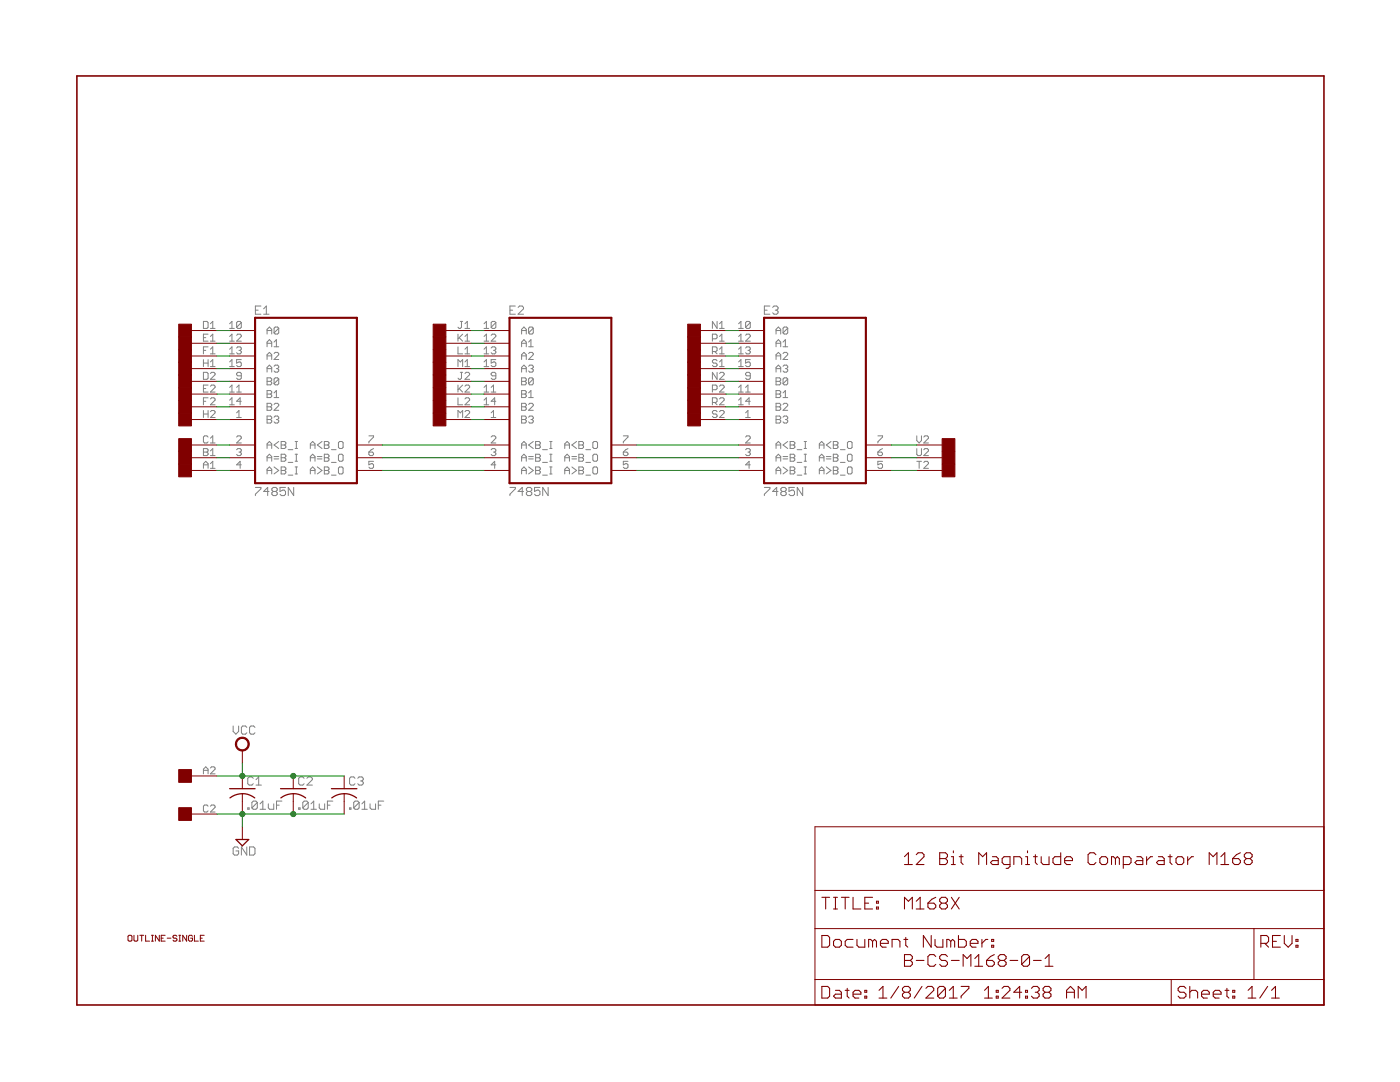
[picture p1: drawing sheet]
<?xml version="1.0" encoding="utf-8"?>
<!DOCTYPE eagle SYSTEM "eagle.dtd">
<eagle version="6.6.0">
<drawing>
<settings>
<setting alwaysvectorfont="yes"/>
<setting verticaltext="up"/>
</settings>
<grid distance="0.1" unitdist="inch" unit="inch" style="lines" multiple="1" display="no" altdistance="0.01" altunitdist="inch" altunit="inch"/>
<schematic xreflabel="%F%N/%S.%C%R" xrefpart="/%S.%C%R">
<libraries>
<library name="frames">
<symbols>
<symbol name="LETTER_L">
<frame x1="0" y1="0" x2="248.92" y2="185.42" columns="12" rows="17" layer="94" border-left="no" border-top="no" border-right="no" border-bottom="no"/>
</symbol>
<symbol name="DOCFIELD">
<wire x1="0" y1="0" x2="71.12" y2="0" width="0.1016" layer="94"/>
<wire x1="101.6" y1="15.24" x2="87.63" y2="15.24" width="0.1016" layer="94"/>
<wire x1="0" y1="0" x2="0" y2="5.08" width="0.1016" layer="94"/>
<wire x1="0" y1="5.08" x2="71.12" y2="5.08" width="0.1016" layer="94"/>
<wire x1="0" y1="5.08" x2="0" y2="15.24" width="0.1016" layer="94"/>
<wire x1="101.6" y1="15.24" x2="101.6" y2="5.08" width="0.1016" layer="94"/>
<wire x1="71.12" y1="5.08" x2="71.12" y2="0" width="0.1016" layer="94"/>
<wire x1="71.12" y1="5.08" x2="87.63" y2="5.08" width="0.1016" layer="94"/>
<wire x1="71.12" y1="0" x2="101.6" y2="0" width="0.1016" layer="94"/>
<wire x1="87.63" y1="15.24" x2="87.63" y2="5.08" width="0.1016" layer="94"/>
<wire x1="87.63" y1="15.24" x2="0" y2="15.24" width="0.1016" layer="94"/>
<wire x1="87.63" y1="5.08" x2="101.6" y2="5.08" width="0.1016" layer="94"/>
<wire x1="101.6" y1="5.08" x2="101.6" y2="0" width="0.1016" layer="94"/>
<wire x1="0" y1="15.24" x2="0" y2="22.86" width="0.1016" layer="94"/>
<wire x1="101.6" y1="35.56" x2="0" y2="35.56" width="0.1016" layer="94"/>
<wire x1="101.6" y1="35.56" x2="101.6" y2="22.86" width="0.1016" layer="94"/>
<wire x1="0" y1="22.86" x2="101.6" y2="22.86" width="0.1016" layer="94"/>
<wire x1="0" y1="22.86" x2="0" y2="35.56" width="0.1016" layer="94"/>
<wire x1="101.6" y1="22.86" x2="101.6" y2="15.24" width="0.1016" layer="94"/>
<text x="1.27" y="1.27" size="2.54" layer="94">Date:</text>
<text x="12.7" y="1.27" size="2.54" layer="94">&gt;LAST_DATE_TIME</text>
<text x="72.39" y="1.27" size="2.54" layer="94">Sheet:</text>
<text x="86.36" y="1.27" size="2.54" layer="94">&gt;SHEET</text>
<text x="88.9" y="11.43" size="2.54" layer="94">REV:</text>
<text x="1.27" y="19.05" size="2.54" layer="94">TITLE:</text>
<text x="1.27" y="11.43" size="2.54" layer="94">Document Number:</text>
<text x="17.78" y="19.05" size="2.54" layer="94">&gt;DRAWING_NAME</text>
</symbol>
</symbols>
<devicesets>
<deviceset name="LETTER_L" prefix="FRAME" uservalue="yes">
<gates>
<gate name="G$1" symbol="LETTER_L" x="0" y="0"/>
<gate name="G$2" symbol="DOCFIELD" x="147.32" y="0" addlevel="must"/>
</gates>
<devices>
<device name="">
<technologies>
<technology name=""/>
</technologies>
</device>
</devices>
</deviceset>
</devicesets>
</library>
<library name="dec-con">
<symbols>
<symbol name="EDGE-RIGHT">
<rectangle x1="-5.08" y1="-1.27" x2="-2.54" y2="1.27" layer="94"/>
<pin name="1" x="2.54" y="0" visible="pad" length="middle" rot="R180"/>
</symbol>
<symbol name="EDGE-LEFT">
<rectangle x1="2.54" y1="-1.27" x2="5.08" y2="1.27" layer="94"/>
<pin name="1" x="-2.54" y="0" visible="pad" length="middle"/>
</symbol>
<symbol name="DEVICE">
<text x="0" y="0" size="1.27" layer="94">&gt;Value</text>
</symbol>
</symbols>
<devicesets>
<deviceset name="SINGLE" uservalue="yes">
<gates>
<gate name="L2" symbol="EDGE-RIGHT" x="7.62" y="2.54" addlevel="always" swaplevel="1"/>
<gate name="M2" symbol="EDGE-RIGHT" x="7.62" y="7.62" addlevel="always" swaplevel="1"/>
<gate name="N2" symbol="EDGE-RIGHT" x="7.62" y="12.7" addlevel="always" swaplevel="1"/>
<gate name="P2" symbol="EDGE-RIGHT" x="7.62" y="17.78" addlevel="always" swaplevel="1"/>
<gate name="R2" symbol="EDGE-RIGHT" x="7.62" y="22.86" addlevel="always" swaplevel="1"/>
<gate name="S2" symbol="EDGE-RIGHT" x="7.62" y="27.94" addlevel="always" swaplevel="1"/>
<gate name="T2" symbol="EDGE-RIGHT" x="7.62" y="33.02" addlevel="always" swaplevel="1"/>
<gate name="K2" symbol="EDGE-RIGHT" x="7.62" y="-2.54" addlevel="always" swaplevel="1"/>
<gate name="J2" symbol="EDGE-RIGHT" x="7.62" y="-7.62" addlevel="always" swaplevel="1"/>
<gate name="H2" symbol="EDGE-RIGHT" x="7.62" y="-12.7" addlevel="always" swaplevel="1"/>
<gate name="F2" symbol="EDGE-RIGHT" x="7.62" y="-17.78" addlevel="always" swaplevel="1"/>
<gate name="E2" symbol="EDGE-RIGHT" x="7.62" y="-22.86" addlevel="always" swaplevel="1"/>
<gate name="D2" symbol="EDGE-RIGHT" x="7.62" y="-27.94" addlevel="always" swaplevel="1"/>
<gate name="C2" symbol="EDGE-RIGHT" x="7.62" y="-33.02" addlevel="always" swaplevel="1"/>
<gate name="U2" symbol="EDGE-RIGHT" x="7.62" y="38.1" addlevel="always" swaplevel="1"/>
<gate name="V2" symbol="EDGE-RIGHT" x="7.62" y="43.18" addlevel="always" swaplevel="1"/>
<gate name="B2" symbol="EDGE-RIGHT" x="7.62" y="-38.1" addlevel="always" swaplevel="1"/>
<gate name="A2" symbol="EDGE-RIGHT" x="7.62" y="-43.18" addlevel="always" swaplevel="1"/>
<gate name="K1" symbol="EDGE-LEFT" x="-7.62" y="-2.54" addlevel="always" swaplevel="1"/>
<gate name="L1" symbol="EDGE-LEFT" x="-7.62" y="2.54" addlevel="always" swaplevel="1"/>
<gate name="M1" symbol="EDGE-LEFT" x="-7.62" y="7.62" addlevel="always" swaplevel="1"/>
<gate name="N1" symbol="EDGE-LEFT" x="-7.62" y="12.7" addlevel="always" swaplevel="1"/>
<gate name="P1" symbol="EDGE-LEFT" x="-7.62" y="17.78" addlevel="always" swaplevel="1"/>
<gate name="R1" symbol="EDGE-LEFT" x="-7.62" y="22.86" addlevel="always" swaplevel="1"/>
<gate name="S1" symbol="EDGE-LEFT" x="-7.62" y="27.94" addlevel="always" swaplevel="1"/>
<gate name="T1" symbol="EDGE-LEFT" x="-7.62" y="33.02" addlevel="always" swaplevel="1"/>
<gate name="U1" symbol="EDGE-LEFT" x="-7.62" y="38.1" addlevel="always" swaplevel="1"/>
<gate name="V1" symbol="EDGE-LEFT" x="-7.62" y="43.18" addlevel="always" swaplevel="1"/>
<gate name="J1" symbol="EDGE-LEFT" x="-7.62" y="-7.62" addlevel="always" swaplevel="1"/>
<gate name="H1" symbol="EDGE-LEFT" x="-7.62" y="-12.7" addlevel="always" swaplevel="1"/>
<gate name="F1" symbol="EDGE-LEFT" x="-7.62" y="-17.78" addlevel="always" swaplevel="1"/>
<gate name="E1" symbol="EDGE-LEFT" x="-7.62" y="-22.86" addlevel="always" swaplevel="1"/>
<gate name="D1" symbol="EDGE-LEFT" x="-7.62" y="-27.94" addlevel="always" swaplevel="1"/>
<gate name="C1" symbol="EDGE-LEFT" x="-7.62" y="-33.02" addlevel="always" swaplevel="1"/>
<gate name="B1" symbol="EDGE-LEFT" x="-7.62" y="-38.1" addlevel="always" swaplevel="1"/>
<gate name="A1" symbol="EDGE-LEFT" x="-7.62" y="-43.18" addlevel="always" swaplevel="1"/>
</gates>
<devices>
<device name="" package="EDGE-CON2">
<connects>
<connect gate="A1" pin="1" pad="A1"/>
<connect gate="A2" pin="1" pad="A2"/>
<connect gate="B1" pin="1" pad="B1"/>
<connect gate="B2" pin="1" pad="B2"/>
<connect gate="C1" pin="1" pad="C1"/>
<connect gate="C2" pin="1" pad="C2"/>
<connect gate="D1" pin="1" pad="D1"/>
<connect gate="D2" pin="1" pad="D2"/>
<connect gate="E1" pin="1" pad="E1"/>
<connect gate="E2" pin="1" pad="E2"/>
<connect gate="F1" pin="1" pad="F1"/>
<connect gate="F2" pin="1" pad="F2"/>
<connect gate="H1" pin="1" pad="H1"/>
<connect gate="H2" pin="1" pad="H2"/>
<connect gate="J1" pin="1" pad="J1"/>
<connect gate="J2" pin="1" pad="J2"/>
<connect gate="K1" pin="1" pad="K1"/>
<connect gate="K2" pin="1" pad="K2"/>
<connect gate="L1" pin="1" pad="L1"/>
<connect gate="L2" pin="1" pad="L2"/>
<connect gate="M1" pin="1" pad="M1"/>
<connect gate="M2" pin="1" pad="M2"/>
<connect gate="N1" pin="1" pad="N1"/>
<connect gate="N2" pin="1" pad="N2"/>
<connect gate="P1" pin="1" pad="P1"/>
<connect gate="P2" pin="1" pad="P2"/>
<connect gate="R1" pin="1" pad="R1"/>
<connect gate="R2" pin="1" pad="R2"/>
<connect gate="S1" pin="1" pad="S1"/>
<connect gate="S2" pin="1" pad="S2"/>
<connect gate="T1" pin="1" pad="T1"/>
<connect gate="T2" pin="1" pad="T2"/>
<connect gate="U1" pin="1" pad="U1"/>
<connect gate="U2" pin="1" pad="U2"/>
<connect gate="V1" pin="1" pad="V1"/>
<connect gate="V2" pin="1" pad="V2"/>
</connects>
<technologies>
<technology name=""/>
</technologies>
</device>
</devices>
</deviceset>
<deviceset name="OUTLINE-*">
<gates>
<gate name="G$1" symbol="DEVICE" x="0" y="0" addlevel="always"/>
</gates>
<devices>
<device name="SINGLE" package="SINGLE">
<technologies>
<technology name=""/>
</technologies>
</device>
<device name="SINGLE-R" package="SINGLE-R">
<technologies>
<technology name=""/>
</technologies>
</device>
<device name="PROTO" package="DECPROTO111">
<technologies>
<technology name=""/>
</technologies>
</device>
<device name="OMNIBUS" package="OMNIBUS">
<technologies>
<technology name=""/>
</technologies>
</device>
<device name="DOUBLE" package="DOUBLE">
<technologies>
<technology name=""/>
</technologies>
</device>
<device name="DOUBLE-R" package="DOUBLE-R">
<technologies>
<technology name=""/>
</technologies>
</device>
<device name="SINGLE-LONG" package="SINGLE-LONG">
<technologies>
<technology name=""/>
</technologies>
</device>
<device name="DOUBLE-LONG" package="DOUBLE-LONG">
<technologies>
<technology name=""/>
</technologies>
</device>
</devices>
</deviceset>
</devicesets>
</library>
<library name="74xx-us">
<symbols>
<symbol name="7485">
<wire x1="-10.16" y1="-17.78" x2="10.16" y2="-17.78" width="0.4064" layer="94"/>
<wire x1="10.16" y1="-17.78" x2="10.16" y2="15.24" width="0.4064" layer="94"/>
<wire x1="10.16" y1="15.24" x2="-10.16" y2="15.24" width="0.4064" layer="94"/>
<wire x1="-10.16" y1="15.24" x2="-10.16" y2="-17.78" width="0.4064" layer="94"/>
<text x="-10.16" y="15.875" size="1.778" layer="95">&gt;NAME</text>
<text x="-10.16" y="-20.32" size="1.778" layer="96">&gt;VALUE</text>
<pin name="B3" x="-15.24" y="-5.08" length="middle" direction="in"/>
<pin name="A&lt;B_I" x="-15.24" y="-10.16" length="middle" direction="in"/>
<pin name="A=B_I" x="-15.24" y="-12.7" length="middle" direction="in"/>
<pin name="A&gt;B_I" x="-15.24" y="-15.24" length="middle" direction="in"/>
<pin name="A&gt;B_O" x="15.24" y="-15.24" length="middle" direction="out" rot="R180"/>
<pin name="A=B_O" x="15.24" y="-12.7" length="middle" direction="out" rot="R180"/>
<pin name="A&lt;B_O" x="15.24" y="-10.16" length="middle" direction="out" rot="R180"/>
<pin name="B0" x="-15.24" y="2.54" length="middle" direction="in"/>
<pin name="A0" x="-15.24" y="12.7" length="middle" direction="in"/>
<pin name="B1" x="-15.24" y="0" length="middle" direction="in"/>
<pin name="A1" x="-15.24" y="10.16" length="middle" direction="in"/>
<pin name="A2" x="-15.24" y="7.62" length="middle" direction="in"/>
<pin name="B2" x="-15.24" y="-2.54" length="middle" direction="in"/>
<pin name="A3" x="-15.24" y="5.08" length="middle" direction="in"/>
</symbol>
<symbol name="PWRN">
<text x="-0.635" y="-0.635" size="1.778" layer="95">&gt;NAME</text>
<text x="1.905" y="-7.62" size="1.27" layer="95" rot="R90">GND</text>
<text x="1.905" y="5.08" size="1.27" layer="95" rot="R90">VCC</text>
<pin name="GND" x="0" y="-10.16" visible="pad" direction="pwr" rot="R90"/>
<pin name="VCC" x="0" y="10.16" visible="pad" direction="pwr" rot="R270"/>
</symbol>
</symbols>
<devicesets>
<deviceset name="74*85" prefix="IC">
<gates>
<gate name="A" symbol="7485" x="22.86" y="0"/>
<gate name="P" symbol="PWRN" x="-5.08" y="0" addlevel="request"/>
</gates>
<devices>
<device name="N" package="DIL16">
<connects>
<connect gate="A" pin="A0" pad="10"/>
<connect gate="A" pin="A1" pad="12"/>
<connect gate="A" pin="A2" pad="13"/>
<connect gate="A" pin="A3" pad="15"/>
<connect gate="A" pin="A&lt;B_I" pad="2"/>
<connect gate="A" pin="A&lt;B_O" pad="7"/>
<connect gate="A" pin="A=B_I" pad="3"/>
<connect gate="A" pin="A=B_O" pad="6"/>
<connect gate="A" pin="A&gt;B_I" pad="4"/>
<connect gate="A" pin="A&gt;B_O" pad="5"/>
<connect gate="A" pin="B0" pad="9"/>
<connect gate="A" pin="B1" pad="11"/>
<connect gate="A" pin="B2" pad="14"/>
<connect gate="A" pin="B3" pad="1"/>
<connect gate="P" pin="GND" pad="8"/>
<connect gate="P" pin="VCC" pad="16"/>
</connects>
<technologies>
<technology name=""/>
<technology name="LS"/>
<technology name="S"/>
</technologies>
</device>
<device name="D" package="SO16">
<connects>
<connect gate="A" pin="A0" pad="10"/>
<connect gate="A" pin="A1" pad="12"/>
<connect gate="A" pin="A2" pad="13"/>
<connect gate="A" pin="A3" pad="15"/>
<connect gate="A" pin="A&lt;B_I" pad="2"/>
<connect gate="A" pin="A&lt;B_O" pad="7"/>
<connect gate="A" pin="A=B_I" pad="3"/>
<connect gate="A" pin="A=B_O" pad="6"/>
<connect gate="A" pin="A&gt;B_I" pad="4"/>
<connect gate="A" pin="A&gt;B_O" pad="5"/>
<connect gate="A" pin="B0" pad="9"/>
<connect gate="A" pin="B1" pad="11"/>
<connect gate="A" pin="B2" pad="14"/>
<connect gate="A" pin="B3" pad="1"/>
<connect gate="P" pin="GND" pad="8"/>
<connect gate="P" pin="VCC" pad="16"/>
</connects>
<technologies>
<technology name="LS"/>
<technology name="S"/>
</technologies>
</device>
<device name="FK" package="LCC20">
<connects>
<connect gate="A" pin="A0" pad="13"/>
<connect gate="A" pin="A1" pad="15"/>
<connect gate="A" pin="A2" pad="17"/>
<connect gate="A" pin="A3" pad="19"/>
<connect gate="A" pin="A&lt;B_I" pad="3"/>
<connect gate="A" pin="A&lt;B_O" pad="9"/>
<connect gate="A" pin="A=B_I" pad="4"/>
<connect gate="A" pin="A=B_O" pad="8"/>
<connect gate="A" pin="A&gt;B_I" pad="5"/>
<connect gate="A" pin="A&gt;B_O" pad="7"/>
<connect gate="A" pin="B0" pad="12"/>
<connect gate="A" pin="B1" pad="14"/>
<connect gate="A" pin="B2" pad="18"/>
<connect gate="A" pin="B3" pad="2"/>
<connect gate="P" pin="GND" pad="10"/>
<connect gate="P" pin="VCC" pad="20"/>
</connects>
<technologies>
<technology name="LS"/>
<technology name="S"/>
</technologies>
</device>
</devices>
</deviceset>
</devicesets>
</library>
<library name="supply2">
<symbols>
<symbol name="VCC">
<circle x="0" y="1.27" radius="1.27" width="0.254" layer="94"/>
<text x="-1.905" y="3.175" size="1.778" layer="96">&gt;VALUE</text>
<pin name="VCC" x="0" y="-2.54" visible="off" length="short" direction="sup" rot="R90"/>
</symbol>
<symbol name="GND">
<wire x1="-1.27" y1="0" x2="1.27" y2="0" width="0.254" layer="94"/>
<wire x1="1.27" y1="0" x2="0" y2="-1.27" width="0.254" layer="94"/>
<wire x1="0" y1="-1.27" x2="-1.27" y2="0" width="0.254" layer="94"/>
<text x="-1.905" y="-3.175" size="1.778" layer="96">&gt;VALUE</text>
<pin name="GND" x="0" y="2.54" visible="off" length="short" direction="sup" rot="R270"/>
</symbol>
</symbols>
<devicesets>
<deviceset name="VCC" prefix="SUPPLY">
<gates>
<gate name="G$1" symbol="VCC" x="0" y="0"/>
</gates>
<devices>
<device name="">
<technologies>
<technology name=""/>
</technologies>
</device>
</devices>
</deviceset>
<deviceset name="GND" prefix="SUPPLY">
<gates>
<gate name="GND" symbol="GND" x="0" y="0"/>
</gates>
<devices>
<device name="">
<technologies>
<technology name=""/>
</technologies>
</device>
</devices>
</deviceset>
</devicesets>
</library>
<library name="rcl">
<symbols>
<symbol name="C-US">
<wire x1="-2.54" y1="0" x2="2.54" y2="0" width="0.254" layer="94"/>
<wire x1="0" y1="-1.016" x2="0" y2="-2.54" width="0.1524" layer="94"/>
<wire x1="0" y1="-1" x2="2.4892" y2="-1.8542" width="0.254" layer="94" curve="-37.878202"/>
<wire x1="-2.4668" y1="-1.8504" x2="0" y2="-1.0161" width="0.254" layer="94" curve="-37.373024"/>
<text x="1.016" y="0.635" size="1.778" layer="95">&gt;NAME</text>
<text x="1.016" y="-4.191" size="1.778" layer="96">&gt;VALUE</text>
<pin name="1" x="0" y="2.54" visible="off" length="short" direction="pas" swaplevel="1" rot="R270"/>
<pin name="2" x="0" y="-5.08" visible="off" length="short" direction="pas" swaplevel="1" rot="R90"/>
</symbol>
</symbols>
<devicesets>
<deviceset name="C-US" prefix="C" uservalue="yes">
<gates>
<gate name="G$1" symbol="C-US" x="0" y="0"/>
</gates>
<devices>
<device name="C0402" package="C0402">
<connects>
<connect gate="G$1" pin="1" pad="1"/>
<connect gate="G$1" pin="2" pad="2"/>
</connects>
<technologies>
<technology name=""/>
</technologies>
</device>
<device name="C0504" package="C0504">
<connects>
<connect gate="G$1" pin="1" pad="1"/>
<connect gate="G$1" pin="2" pad="2"/>
</connects>
<technologies>
<technology name=""/>
</technologies>
</device>
<device name="C0603" package="C0603">
<connects>
<connect gate="G$1" pin="1" pad="1"/>
<connect gate="G$1" pin="2" pad="2"/>
</connects>
<technologies>
<technology name=""/>
</technologies>
</device>
<device name="C0805" package="C0805">
<connects>
<connect gate="G$1" pin="1" pad="1"/>
<connect gate="G$1" pin="2" pad="2"/>
</connects>
<technologies>
<technology name=""/>
</technologies>
</device>
<device name="C1005" package="C1005">
<connects>
<connect gate="G$1" pin="1" pad="1"/>
<connect gate="G$1" pin="2" pad="2"/>
</connects>
<technologies>
<technology name=""/>
</technologies>
</device>
<device name="C1206" package="C1206">
<connects>
<connect gate="G$1" pin="1" pad="1"/>
<connect gate="G$1" pin="2" pad="2"/>
</connects>
<technologies>
<technology name=""/>
</technologies>
</device>
<device name="C1210" package="C1210">
<connects>
<connect gate="G$1" pin="1" pad="1"/>
<connect gate="G$1" pin="2" pad="2"/>
</connects>
<technologies>
<technology name=""/>
</technologies>
</device>
<device name="C1310" package="C1310">
<connects>
<connect gate="G$1" pin="1" pad="1"/>
<connect gate="G$1" pin="2" pad="2"/>
</connects>
<technologies>
<technology name=""/>
</technologies>
</device>
<device name="C1608" package="C1608">
<connects>
<connect gate="G$1" pin="1" pad="1"/>
<connect gate="G$1" pin="2" pad="2"/>
</connects>
<technologies>
<technology name=""/>
</technologies>
</device>
<device name="C1812" package="C1812">
<connects>
<connect gate="G$1" pin="1" pad="1"/>
<connect gate="G$1" pin="2" pad="2"/>
</connects>
<technologies>
<technology name=""/>
</technologies>
</device>
<device name="C1825" package="C1825">
<connects>
<connect gate="G$1" pin="1" pad="1"/>
<connect gate="G$1" pin="2" pad="2"/>
</connects>
<technologies>
<technology name=""/>
</technologies>
</device>
<device name="C2012" package="C2012">
<connects>
<connect gate="G$1" pin="1" pad="1"/>
<connect gate="G$1" pin="2" pad="2"/>
</connects>
<technologies>
<technology name=""/>
</technologies>
</device>
<device name="C3216" package="C3216">
<connects>
<connect gate="G$1" pin="1" pad="1"/>
<connect gate="G$1" pin="2" pad="2"/>
</connects>
<technologies>
<technology name=""/>
</technologies>
</device>
<device name="C3225" package="C3225">
<connects>
<connect gate="G$1" pin="1" pad="1"/>
<connect gate="G$1" pin="2" pad="2"/>
</connects>
<technologies>
<technology name=""/>
</technologies>
</device>
<device name="C4532" package="C4532">
<connects>
<connect gate="G$1" pin="1" pad="1"/>
<connect gate="G$1" pin="2" pad="2"/>
</connects>
<technologies>
<technology name=""/>
</technologies>
</device>
<device name="C4564" package="C4564">
<connects>
<connect gate="G$1" pin="1" pad="1"/>
<connect gate="G$1" pin="2" pad="2"/>
</connects>
<technologies>
<technology name=""/>
</technologies>
</device>
<device name="025-024X044" package="C025-024X044">
<connects>
<connect gate="G$1" pin="1" pad="1"/>
<connect gate="G$1" pin="2" pad="2"/>
</connects>
<technologies>
<technology name=""/>
</technologies>
</device>
<device name="025-025X050" package="C025-025X050">
<connects>
<connect gate="G$1" pin="1" pad="1"/>
<connect gate="G$1" pin="2" pad="2"/>
</connects>
<technologies>
<technology name=""/>
</technologies>
</device>
<device name="025-030X050" package="C025-030X050">
<connects>
<connect gate="G$1" pin="1" pad="1"/>
<connect gate="G$1" pin="2" pad="2"/>
</connects>
<technologies>
<technology name=""/>
</technologies>
</device>
<device name="025-040X050" package="C025-040X050">
<connects>
<connect gate="G$1" pin="1" pad="1"/>
<connect gate="G$1" pin="2" pad="2"/>
</connects>
<technologies>
<technology name=""/>
</technologies>
</device>
<device name="025-050X050" package="C025-050X050">
<connects>
<connect gate="G$1" pin="1" pad="1"/>
<connect gate="G$1" pin="2" pad="2"/>
</connects>
<technologies>
<technology name=""/>
</technologies>
</device>
<device name="025-060X050" package="C025-060X050">
<connects>
<connect gate="G$1" pin="1" pad="1"/>
<connect gate="G$1" pin="2" pad="2"/>
</connects>
<technologies>
<technology name=""/>
</technologies>
</device>
<device name="C025_050-024X070" package="C025_050-024X070">
<connects>
<connect gate="G$1" pin="1" pad="1"/>
<connect gate="G$1" pin="2" pad="2"/>
</connects>
<technologies>
<technology name=""/>
</technologies>
</device>
<device name="025_050-025X075" package="C025_050-025X075">
<connects>
<connect gate="G$1" pin="1" pad="1"/>
<connect gate="G$1" pin="2" pad="2"/>
</connects>
<technologies>
<technology name=""/>
</technologies>
</device>
<device name="025_050-035X075" package="C025_050-035X075">
<connects>
<connect gate="G$1" pin="1" pad="1"/>
<connect gate="G$1" pin="2" pad="2"/>
</connects>
<technologies>
<technology name=""/>
</technologies>
</device>
<device name="025_050-045X075" package="C025_050-045X075">
<connects>
<connect gate="G$1" pin="1" pad="1"/>
<connect gate="G$1" pin="2" pad="2"/>
</connects>
<technologies>
<technology name=""/>
</technologies>
</device>
<device name="025_050-055X075" package="C025_050-055X075">
<connects>
<connect gate="G$1" pin="1" pad="1"/>
<connect gate="G$1" pin="2" pad="2"/>
</connects>
<technologies>
<technology name=""/>
</technologies>
</device>
<device name="050-024X044" package="C050-024X044">
<connects>
<connect gate="G$1" pin="1" pad="1"/>
<connect gate="G$1" pin="2" pad="2"/>
</connects>
<technologies>
<technology name=""/>
</technologies>
</device>
<device name="050-025X075" package="C050-025X075">
<connects>
<connect gate="G$1" pin="1" pad="1"/>
<connect gate="G$1" pin="2" pad="2"/>
</connects>
<technologies>
<technology name=""/>
</technologies>
</device>
<device name="050-045X075" package="C050-045X075">
<connects>
<connect gate="G$1" pin="1" pad="1"/>
<connect gate="G$1" pin="2" pad="2"/>
</connects>
<technologies>
<technology name=""/>
</technologies>
</device>
<device name="050-030X075" package="C050-030X075">
<connects>
<connect gate="G$1" pin="1" pad="1"/>
<connect gate="G$1" pin="2" pad="2"/>
</connects>
<technologies>
<technology name=""/>
</technologies>
</device>
<device name="050-050X075" package="C050-050X075">
<connects>
<connect gate="G$1" pin="1" pad="1"/>
<connect gate="G$1" pin="2" pad="2"/>
</connects>
<technologies>
<technology name=""/>
</technologies>
</device>
<device name="050-055X075" package="C050-055X075">
<connects>
<connect gate="G$1" pin="1" pad="1"/>
<connect gate="G$1" pin="2" pad="2"/>
</connects>
<technologies>
<technology name=""/>
</technologies>
</device>
<device name="050-075X075" package="C050-075X075">
<connects>
<connect gate="G$1" pin="1" pad="1"/>
<connect gate="G$1" pin="2" pad="2"/>
</connects>
<technologies>
<technology name=""/>
</technologies>
</device>
<device name="050H075X075" package="C050H075X075">
<connects>
<connect gate="G$1" pin="1" pad="1"/>
<connect gate="G$1" pin="2" pad="2"/>
</connects>
<technologies>
<technology name=""/>
</technologies>
</device>
<device name="075-032X103" package="C075-032X103">
<connects>
<connect gate="G$1" pin="1" pad="1"/>
<connect gate="G$1" pin="2" pad="2"/>
</connects>
<technologies>
<technology name=""/>
</technologies>
</device>
<device name="075-042X103" package="C075-042X103">
<connects>
<connect gate="G$1" pin="1" pad="1"/>
<connect gate="G$1" pin="2" pad="2"/>
</connects>
<technologies>
<technology name=""/>
</technologies>
</device>
<device name="075-052X106" package="C075-052X106">
<connects>
<connect gate="G$1" pin="1" pad="1"/>
<connect gate="G$1" pin="2" pad="2"/>
</connects>
<technologies>
<technology name=""/>
</technologies>
</device>
<device name="102-043X133" package="C102-043X133">
<connects>
<connect gate="G$1" pin="1" pad="1"/>
<connect gate="G$1" pin="2" pad="2"/>
</connects>
<technologies>
<technology name=""/>
</technologies>
</device>
<device name="102-054X133" package="C102-054X133">
<connects>
<connect gate="G$1" pin="1" pad="1"/>
<connect gate="G$1" pin="2" pad="2"/>
</connects>
<technologies>
<technology name=""/>
</technologies>
</device>
<device name="102-064X133" package="C102-064X133">
<connects>
<connect gate="G$1" pin="1" pad="1"/>
<connect gate="G$1" pin="2" pad="2"/>
</connects>
<technologies>
<technology name=""/>
</technologies>
</device>
<device name="102_152-062X184" package="C102_152-062X184">
<connects>
<connect gate="G$1" pin="1" pad="1"/>
<connect gate="G$1" pin="2" pad="2"/>
</connects>
<technologies>
<technology name=""/>
</technologies>
</device>
<device name="150-054X183" package="C150-054X183">
<connects>
<connect gate="G$1" pin="1" pad="1"/>
<connect gate="G$1" pin="2" pad="2"/>
</connects>
<technologies>
<technology name=""/>
</technologies>
</device>
<device name="150-064X183" package="C150-064X183">
<connects>
<connect gate="G$1" pin="1" pad="1"/>
<connect gate="G$1" pin="2" pad="2"/>
</connects>
<technologies>
<technology name=""/>
</technologies>
</device>
<device name="150-072X183" package="C150-072X183">
<connects>
<connect gate="G$1" pin="1" pad="1"/>
<connect gate="G$1" pin="2" pad="2"/>
</connects>
<technologies>
<technology name=""/>
</technologies>
</device>
<device name="150-084X183" package="C150-084X183">
<connects>
<connect gate="G$1" pin="1" pad="1"/>
<connect gate="G$1" pin="2" pad="2"/>
</connects>
<technologies>
<technology name=""/>
</technologies>
</device>
<device name="150-091X182" package="C150-091X182">
<connects>
<connect gate="G$1" pin="1" pad="1"/>
<connect gate="G$1" pin="2" pad="2"/>
</connects>
<technologies>
<technology name=""/>
</technologies>
</device>
<device name="225-062X268" package="C225-062X268">
<connects>
<connect gate="G$1" pin="1" pad="1"/>
<connect gate="G$1" pin="2" pad="2"/>
</connects>
<technologies>
<technology name=""/>
</technologies>
</device>
<device name="225-074X268" package="C225-074X268">
<connects>
<connect gate="G$1" pin="1" pad="1"/>
<connect gate="G$1" pin="2" pad="2"/>
</connects>
<technologies>
<technology name=""/>
</technologies>
</device>
<device name="225-087X268" package="C225-087X268">
<connects>
<connect gate="G$1" pin="1" pad="1"/>
<connect gate="G$1" pin="2" pad="2"/>
</connects>
<technologies>
<technology name=""/>
</technologies>
</device>
<device name="225-108X268" package="C225-108X268">
<connects>
<connect gate="G$1" pin="1" pad="1"/>
<connect gate="G$1" pin="2" pad="2"/>
</connects>
<technologies>
<technology name=""/>
</technologies>
</device>
<device name="225-113X268" package="C225-113X268">
<connects>
<connect gate="G$1" pin="1" pad="1"/>
<connect gate="G$1" pin="2" pad="2"/>
</connects>
<technologies>
<technology name=""/>
</technologies>
</device>
<device name="275-093X316" package="C275-093X316">
<connects>
<connect gate="G$1" pin="1" pad="1"/>
<connect gate="G$1" pin="2" pad="2"/>
</connects>
<technologies>
<technology name=""/>
</technologies>
</device>
<device name="275-113X316" package="C275-113X316">
<connects>
<connect gate="G$1" pin="1" pad="1"/>
<connect gate="G$1" pin="2" pad="2"/>
</connects>
<technologies>
<technology name=""/>
</technologies>
</device>
<device name="275-134X316" package="C275-134X316">
<connects>
<connect gate="G$1" pin="1" pad="1"/>
<connect gate="G$1" pin="2" pad="2"/>
</connects>
<technologies>
<technology name=""/>
</technologies>
</device>
<device name="275-205X316" package="C275-205X316">
<connects>
<connect gate="G$1" pin="1" pad="1"/>
<connect gate="G$1" pin="2" pad="2"/>
</connects>
<technologies>
<technology name=""/>
</technologies>
</device>
<device name="325-137X374" package="C325-137X374">
<connects>
<connect gate="G$1" pin="1" pad="1"/>
<connect gate="G$1" pin="2" pad="2"/>
</connects>
<technologies>
<technology name=""/>
</technologies>
</device>
<device name="325-162X374" package="C325-162X374">
<connects>
<connect gate="G$1" pin="1" pad="1"/>
<connect gate="G$1" pin="2" pad="2"/>
</connects>
<technologies>
<technology name=""/>
</technologies>
</device>
<device name="325-182X374" package="C325-182X374">
<connects>
<connect gate="G$1" pin="1" pad="1"/>
<connect gate="G$1" pin="2" pad="2"/>
</connects>
<technologies>
<technology name=""/>
</technologies>
</device>
<device name="375-192X418" package="C375-192X418">
<connects>
<connect gate="G$1" pin="1" pad="1"/>
<connect gate="G$1" pin="2" pad="2"/>
</connects>
<technologies>
<technology name=""/>
</technologies>
</device>
<device name="375-203X418" package="C375-203X418">
<connects>
<connect gate="G$1" pin="1" pad="1"/>
<connect gate="G$1" pin="2" pad="2"/>
</connects>
<technologies>
<technology name=""/>
</technologies>
</device>
<device name="050-035X075" package="C050-035X075">
<connects>
<connect gate="G$1" pin="1" pad="1"/>
<connect gate="G$1" pin="2" pad="2"/>
</connects>
<technologies>
<technology name=""/>
</technologies>
</device>
<device name="375-155X418" package="C375-155X418">
<connects>
<connect gate="G$1" pin="1" pad="1"/>
<connect gate="G$1" pin="2" pad="2"/>
</connects>
<technologies>
<technology name=""/>
</technologies>
</device>
<device name="075-063X106" package="C075-063X106">
<connects>
<connect gate="G$1" pin="1" pad="1"/>
<connect gate="G$1" pin="2" pad="2"/>
</connects>
<technologies>
<technology name=""/>
</technologies>
</device>
<device name="275-154X316" package="C275-154X316">
<connects>
<connect gate="G$1" pin="1" pad="1"/>
<connect gate="G$1" pin="2" pad="2"/>
</connects>
<technologies>
<technology name=""/>
</technologies>
</device>
<device name="275-173X316" package="C275-173X316">
<connects>
<connect gate="G$1" pin="1" pad="1"/>
<connect gate="G$1" pin="2" pad="2"/>
</connects>
<technologies>
<technology name=""/>
</technologies>
</device>
<device name="C0402K" package="C0402K">
<connects>
<connect gate="G$1" pin="1" pad="1"/>
<connect gate="G$1" pin="2" pad="2"/>
</connects>
<technologies>
<technology name=""/>
</technologies>
</device>
<device name="C0603K" package="C0603K">
<connects>
<connect gate="G$1" pin="1" pad="1"/>
<connect gate="G$1" pin="2" pad="2"/>
</connects>
<technologies>
<technology name=""/>
</technologies>
</device>
<device name="C0805K" package="C0805K">
<connects>
<connect gate="G$1" pin="1" pad="1"/>
<connect gate="G$1" pin="2" pad="2"/>
</connects>
<technologies>
<technology name=""/>
</technologies>
</device>
<device name="C1206K" package="C1206K">
<connects>
<connect gate="G$1" pin="1" pad="1"/>
<connect gate="G$1" pin="2" pad="2"/>
</connects>
<technologies>
<technology name=""/>
</technologies>
</device>
<device name="C1210K" package="C1210K">
<connects>
<connect gate="G$1" pin="1" pad="1"/>
<connect gate="G$1" pin="2" pad="2"/>
</connects>
<technologies>
<technology name=""/>
</technologies>
</device>
<device name="C1812K" package="C1812K">
<connects>
<connect gate="G$1" pin="1" pad="1"/>
<connect gate="G$1" pin="2" pad="2"/>
</connects>
<technologies>
<technology name=""/>
</technologies>
</device>
<device name="C1825K" package="C1825K">
<connects>
<connect gate="G$1" pin="1" pad="1"/>
<connect gate="G$1" pin="2" pad="2"/>
</connects>
<technologies>
<technology name=""/>
</technologies>
</device>
<device name="C2220K" package="C2220K">
<connects>
<connect gate="G$1" pin="1" pad="1"/>
<connect gate="G$1" pin="2" pad="2"/>
</connects>
<technologies>
<technology name=""/>
</technologies>
</device>
<device name="C2225K" package="C2225K">
<connects>
<connect gate="G$1" pin="1" pad="1"/>
<connect gate="G$1" pin="2" pad="2"/>
</connects>
<technologies>
<technology name=""/>
</technologies>
</device>
<device name="C0201" package="C0201">
<connects>
<connect gate="G$1" pin="1" pad="1"/>
<connect gate="G$1" pin="2" pad="2"/>
</connects>
<technologies>
<technology name=""/>
</technologies>
</device>
<device name="C1808" package="C1808">
<connects>
<connect gate="G$1" pin="1" pad="1"/>
<connect gate="G$1" pin="2" pad="2"/>
</connects>
<technologies>
<technology name=""/>
</technologies>
</device>
<device name="C3640" package="C3640">
<connects>
<connect gate="G$1" pin="1" pad="1"/>
<connect gate="G$1" pin="2" pad="2"/>
</connects>
<technologies>
<technology name=""/>
</technologies>
</device>
</devices>
</deviceset>
</devicesets>
</library>
</libraries>
<attributes>
</attributes>
<variantdefs>
</variantdefs>
<classes>
<class number="0" name="default" width="0" drill="0">
</class>
<class number="1" name="supply" width="0.8128" drill="0">
</class>
</classes>
<parts>
<part name="FRAME1" library="frames" deviceset="LETTER_L" device=""/>
<part name="U$1" library="dec-con" deviceset="SINGLE" device=""/>
<part name="U$2" library="dec-con" deviceset="OUTLINE-*" device="SINGLE"/>
<part name="E1" library="74xx-us" deviceset="74*85" device="N"/>
<part name="SUPPLY1" library="supply2" deviceset="VCC" device=""/>
<part name="SUPPLY2" library="supply2" deviceset="GND" device=""/>
<part name="E2" library="74xx-us" deviceset="74*85" device="N"/>
<part name="E3" library="74xx-us" deviceset="74*85" device="N"/>
<part name="C1" library="rcl" deviceset="C-US" device="050-025X075" value=".01uF"/>
<part name="C2" library="rcl" deviceset="C-US" device="050-025X075" value=".01uF"/>
<part name="C3" library="rcl" deviceset="C-US" device="050-025X075" value=".01uF"/>
</parts>
<sheets>
<sheet>
<plain>
<text x="165.1" y="27.94" size="2.54" layer="94">12 Bit Magnitude Comparator M168</text>
<text x="165.1" y="7.62" size="2.54" layer="94">B-CS-M168-0-1</text>
</plain>
<instances>
<instance part="FRAME1" gate="G$1" x="0" y="0"/>
<instance part="FRAME1" gate="G$2" x="147.32" y="0"/>
<instance part="U$1" gate="L2" x="76.2" y="119.38"/>
<instance part="U$1" gate="M2" x="76.2" y="116.84"/>
<instance part="U$1" gate="N2" x="127" y="124.46"/>
<instance part="U$1" gate="P2" x="127" y="121.92"/>
<instance part="U$1" gate="R2" x="127" y="119.38"/>
<instance part="U$1" gate="S2" x="127" y="116.84"/>
<instance part="U$1" gate="T2" x="170.18" y="106.68" rot="R180"/>
<instance part="U$1" gate="K2" x="76.2" y="121.92"/>
<instance part="U$1" gate="J2" x="76.2" y="124.46"/>
<instance part="U$1" gate="H2" x="25.4" y="116.84"/>
<instance part="U$1" gate="F2" x="25.4" y="119.38"/>
<instance part="U$1" gate="E2" x="25.4" y="121.92"/>
<instance part="U$1" gate="D2" x="25.4" y="124.46"/>
<instance part="U$1" gate="C2" x="25.4" y="38.1"/>
<instance part="U$1" gate="U2" x="170.18" y="109.22" rot="R180"/>
<instance part="U$1" gate="V2" x="170.18" y="111.76" rot="R180"/>
<instance part="U$1" gate="A2" x="25.4" y="45.72"/>
<instance part="U$1" gate="K1" x="76.2" y="132.08" rot="R180"/>
<instance part="U$1" gate="L1" x="76.2" y="129.54" rot="R180"/>
<instance part="U$1" gate="M1" x="76.2" y="127" rot="R180"/>
<instance part="U$1" gate="N1" x="127" y="134.62" rot="R180"/>
<instance part="U$1" gate="P1" x="127" y="132.08" rot="R180"/>
<instance part="U$1" gate="R1" x="127" y="129.54" rot="R180"/>
<instance part="U$1" gate="S1" x="127" y="127" rot="R180"/>
<instance part="U$1" gate="J1" x="76.2" y="134.62" rot="R180"/>
<instance part="U$1" gate="H1" x="25.4" y="127" rot="R180"/>
<instance part="U$1" gate="F1" x="25.4" y="129.54" rot="R180"/>
<instance part="U$1" gate="E1" x="25.4" y="132.08" rot="R180"/>
<instance part="U$1" gate="D1" x="25.4" y="134.62" rot="R180"/>
<instance part="U$1" gate="C1" x="25.4" y="111.76" rot="R180"/>
<instance part="U$1" gate="B1" x="25.4" y="109.22" rot="R180"/>
<instance part="U$1" gate="A1" x="25.4" y="106.68" rot="R180"/>
<instance part="U$2" gate="G$1" x="10.16" y="12.7"/>
<instance part="E1" gate="A" x="45.72" y="121.92"/>
<instance part="SUPPLY1" gate="G$1" x="33.02" y="50.8"/>
<instance part="SUPPLY2" gate="GND" x="33.02" y="33.02"/>
<instance part="E2" gate="A" x="96.52" y="121.92"/>
<instance part="E3" gate="A" x="147.32" y="121.92"/>
<instance part="C1" gate="G$1" x="33.02" y="43.18"/>
<instance part="C2" gate="G$1" x="43.18" y="43.18"/>
<instance part="C3" gate="G$1" x="53.34" y="43.18"/>
</instances>
<busses>
</busses>
<nets>
<net name="GND" class="1">
<segment>
<pinref part="U$1" gate="C2" pin="1"/>
<pinref part="SUPPLY2" gate="GND" pin="GND"/>
<wire x1="27.94" y1="38.1" x2="33.02" y2="38.1" width="0.1524" layer="91"/>
<wire x1="33.02" y1="38.1" x2="33.02" y2="35.56" width="0.1524" layer="91"/>
<pinref part="C1" gate="G$1" pin="2"/>
<junction x="33.02" y="38.1"/>
<pinref part="C2" gate="G$1" pin="2"/>
<wire x1="33.02" y1="38.1" x2="43.18" y2="38.1" width="0.1524" layer="91"/>
<pinref part="C3" gate="G$1" pin="2"/>
<wire x1="43.18" y1="38.1" x2="53.34" y2="38.1" width="0.1524" layer="91"/>
<junction x="43.18" y="38.1"/>
</segment>
</net>
<net name="VCC" class="1">
<segment>
<pinref part="U$1" gate="A2" pin="1"/>
<pinref part="SUPPLY1" gate="G$1" pin="VCC"/>
<wire x1="27.94" y1="45.72" x2="33.02" y2="45.72" width="0.1524" layer="91"/>
<wire x1="33.02" y1="45.72" x2="33.02" y2="48.26" width="0.1524" layer="91"/>
<pinref part="C1" gate="G$1" pin="1"/>
<junction x="33.02" y="45.72"/>
<pinref part="C2" gate="G$1" pin="1"/>
<wire x1="33.02" y1="45.72" x2="43.18" y2="45.72" width="0.1524" layer="91"/>
<pinref part="C3" gate="G$1" pin="1"/>
<wire x1="43.18" y1="45.72" x2="53.34" y2="45.72" width="0.1524" layer="91"/>
<junction x="43.18" y="45.72"/>
</segment>
</net>
<net name="D2" class="0">
<segment>
<pinref part="U$1" gate="D2" pin="1"/>
<pinref part="E1" gate="A" pin="B0"/>
<wire x1="30.48" y1="124.46" x2="27.94" y2="124.46" width="0.1524" layer="91"/>
</segment>
</net>
<net name="V2" class="0">
<segment>
<pinref part="U$1" gate="V2" pin="1"/>
<pinref part="E3" gate="A" pin="A&lt;B_O"/>
<wire x1="162.56" y1="111.76" x2="167.64" y2="111.76" width="0.1524" layer="91"/>
</segment>
</net>
<net name="U2" class="0">
<segment>
<pinref part="U$1" gate="U2" pin="1"/>
<pinref part="E3" gate="A" pin="A=B_O"/>
<wire x1="167.64" y1="109.22" x2="162.56" y2="109.22" width="0.1524" layer="91"/>
</segment>
</net>
<net name="T2" class="0">
<segment>
<pinref part="U$1" gate="T2" pin="1"/>
<pinref part="E3" gate="A" pin="A&gt;B_O"/>
<wire x1="162.56" y1="106.68" x2="167.64" y2="106.68" width="0.1524" layer="91"/>
</segment>
</net>
<net name="S2" class="0">
<segment>
<pinref part="U$1" gate="S2" pin="1"/>
<pinref part="E3" gate="A" pin="B3"/>
<wire x1="132.08" y1="116.84" x2="129.54" y2="116.84" width="0.1524" layer="91"/>
</segment>
</net>
<net name="R2" class="0">
<segment>
<pinref part="U$1" gate="R2" pin="1"/>
<pinref part="E3" gate="A" pin="B2"/>
<wire x1="132.08" y1="119.38" x2="129.54" y2="119.38" width="0.1524" layer="91"/>
</segment>
</net>
<net name="P2" class="0">
<segment>
<pinref part="U$1" gate="P2" pin="1"/>
<pinref part="E3" gate="A" pin="B1"/>
<wire x1="132.08" y1="121.92" x2="129.54" y2="121.92" width="0.1524" layer="91"/>
</segment>
</net>
<net name="N2" class="0">
<segment>
<pinref part="U$1" gate="N2" pin="1"/>
<pinref part="E3" gate="A" pin="B0"/>
<wire x1="132.08" y1="124.46" x2="129.54" y2="124.46" width="0.1524" layer="91"/>
</segment>
</net>
<net name="M2" class="0">
<segment>
<pinref part="U$1" gate="M2" pin="1"/>
<pinref part="E2" gate="A" pin="B3"/>
<wire x1="81.28" y1="116.84" x2="78.74" y2="116.84" width="0.1524" layer="91"/>
</segment>
</net>
<net name="L2" class="0">
<segment>
<pinref part="U$1" gate="L2" pin="1"/>
<pinref part="E2" gate="A" pin="B2"/>
<wire x1="81.28" y1="119.38" x2="78.74" y2="119.38" width="0.1524" layer="91"/>
</segment>
</net>
<net name="K2" class="0">
<segment>
<pinref part="U$1" gate="K2" pin="1"/>
<pinref part="E2" gate="A" pin="B1"/>
<wire x1="81.28" y1="121.92" x2="78.74" y2="121.92" width="0.1524" layer="91"/>
</segment>
</net>
<net name="J2" class="0">
<segment>
<pinref part="U$1" gate="J2" pin="1"/>
<pinref part="E2" gate="A" pin="B0"/>
<wire x1="81.28" y1="124.46" x2="78.74" y2="124.46" width="0.1524" layer="91"/>
</segment>
</net>
<net name="H2" class="0">
<segment>
<pinref part="U$1" gate="H2" pin="1"/>
<pinref part="E1" gate="A" pin="B3"/>
<wire x1="30.48" y1="116.84" x2="27.94" y2="116.84" width="0.1524" layer="91"/>
</segment>
</net>
<net name="F2" class="0">
<segment>
<pinref part="U$1" gate="F2" pin="1"/>
<pinref part="E1" gate="A" pin="B2"/>
<wire x1="30.48" y1="119.38" x2="27.94" y2="119.38" width="0.1524" layer="91"/>
</segment>
</net>
<net name="E2" class="0">
<segment>
<pinref part="U$1" gate="E2" pin="1"/>
<pinref part="E1" gate="A" pin="B1"/>
<wire x1="30.48" y1="121.92" x2="27.94" y2="121.92" width="0.1524" layer="91"/>
</segment>
</net>
<net name="C1" class="0">
<segment>
<pinref part="U$1" gate="C1" pin="1"/>
<pinref part="E1" gate="A" pin="A&lt;B_I"/>
<wire x1="30.48" y1="111.76" x2="27.94" y2="111.76" width="0.1524" layer="91"/>
</segment>
</net>
<net name="A1" class="0">
<segment>
<pinref part="U$1" gate="A1" pin="1"/>
<pinref part="E1" gate="A" pin="A&gt;B_I"/>
<wire x1="30.48" y1="106.68" x2="27.94" y2="106.68" width="0.1524" layer="91"/>
</segment>
</net>
<net name="B1" class="0">
<segment>
<pinref part="U$1" gate="B1" pin="1"/>
<pinref part="E1" gate="A" pin="A=B_I"/>
<wire x1="30.48" y1="109.22" x2="27.94" y2="109.22" width="0.1524" layer="91"/>
</segment>
</net>
<net name="S1" class="0">
<segment>
<pinref part="U$1" gate="S1" pin="1"/>
<pinref part="E3" gate="A" pin="A3"/>
<wire x1="132.08" y1="127" x2="129.54" y2="127" width="0.1524" layer="91"/>
</segment>
</net>
<net name="R1" class="0">
<segment>
<pinref part="U$1" gate="R1" pin="1"/>
<pinref part="E3" gate="A" pin="A2"/>
<wire x1="132.08" y1="129.54" x2="129.54" y2="129.54" width="0.1524" layer="91"/>
</segment>
</net>
<net name="P1" class="0">
<segment>
<pinref part="U$1" gate="P1" pin="1"/>
<pinref part="E3" gate="A" pin="A1"/>
<wire x1="132.08" y1="132.08" x2="129.54" y2="132.08" width="0.1524" layer="91"/>
</segment>
</net>
<net name="N1" class="0">
<segment>
<pinref part="U$1" gate="N1" pin="1"/>
<pinref part="E3" gate="A" pin="A0"/>
<wire x1="129.54" y1="134.62" x2="132.08" y2="134.62" width="0.1524" layer="91"/>
</segment>
</net>
<net name="M1" class="0">
<segment>
<pinref part="U$1" gate="M1" pin="1"/>
<pinref part="E2" gate="A" pin="A3"/>
<wire x1="81.28" y1="127" x2="78.74" y2="127" width="0.1524" layer="91"/>
</segment>
</net>
<net name="L1" class="0">
<segment>
<pinref part="U$1" gate="L1" pin="1"/>
<pinref part="E2" gate="A" pin="A2"/>
<wire x1="81.28" y1="129.54" x2="78.74" y2="129.54" width="0.1524" layer="91"/>
</segment>
</net>
<net name="K1" class="0">
<segment>
<pinref part="U$1" gate="K1" pin="1"/>
<pinref part="E2" gate="A" pin="A1"/>
<wire x1="81.28" y1="132.08" x2="78.74" y2="132.08" width="0.1524" layer="91"/>
</segment>
</net>
<net name="J1" class="0">
<segment>
<pinref part="U$1" gate="J1" pin="1"/>
<pinref part="E2" gate="A" pin="A0"/>
<wire x1="78.74" y1="134.62" x2="81.28" y2="134.62" width="0.1524" layer="91"/>
</segment>
</net>
<net name="H1" class="0">
<segment>
<pinref part="U$1" gate="H1" pin="1"/>
<pinref part="E1" gate="A" pin="A3"/>
<wire x1="30.48" y1="127" x2="27.94" y2="127" width="0.1524" layer="91"/>
</segment>
</net>
<net name="F1" class="0">
<segment>
<pinref part="U$1" gate="F1" pin="1"/>
<pinref part="E1" gate="A" pin="A2"/>
<wire x1="30.48" y1="129.54" x2="27.94" y2="129.54" width="0.1524" layer="91"/>
</segment>
</net>
<net name="E1" class="0">
<segment>
<pinref part="U$1" gate="E1" pin="1"/>
<pinref part="E1" gate="A" pin="A1"/>
<wire x1="30.48" y1="132.08" x2="27.94" y2="132.08" width="0.1524" layer="91"/>
</segment>
</net>
<net name="D1" class="0">
<segment>
<pinref part="U$1" gate="D1" pin="1"/>
<pinref part="E1" gate="A" pin="A0"/>
<wire x1="27.94" y1="134.62" x2="30.48" y2="134.62" width="0.1524" layer="91"/>
</segment>
</net>
<net name="N$32" class="0">
<segment>
<pinref part="E1" gate="A" pin="A=B_O"/>
<pinref part="E2" gate="A" pin="A=B_I"/>
<wire x1="60.96" y1="109.22" x2="81.28" y2="109.22" width="0.1524" layer="91"/>
</segment>
</net>
<net name="N$33" class="0">
<segment>
<pinref part="E1" gate="A" pin="A&lt;B_O"/>
<pinref part="E2" gate="A" pin="A&lt;B_I"/>
<wire x1="60.96" y1="111.76" x2="81.28" y2="111.76" width="0.1524" layer="91"/>
</segment>
</net>
<net name="N$34" class="0">
<segment>
<pinref part="E1" gate="A" pin="A&gt;B_O"/>
<pinref part="E2" gate="A" pin="A&gt;B_I"/>
<wire x1="60.96" y1="106.68" x2="81.28" y2="106.68" width="0.1524" layer="91"/>
</segment>
</net>
<net name="N$46" class="0">
<segment>
<pinref part="E2" gate="A" pin="A=B_O"/>
<pinref part="E3" gate="A" pin="A=B_I"/>
<wire x1="111.76" y1="109.22" x2="132.08" y2="109.22" width="0.1524" layer="91"/>
</segment>
</net>
<net name="N$47" class="0">
<segment>
<pinref part="E2" gate="A" pin="A&lt;B_O"/>
<pinref part="E3" gate="A" pin="A&lt;B_I"/>
<wire x1="111.76" y1="111.76" x2="132.08" y2="111.76" width="0.1524" layer="91"/>
</segment>
</net>
<net name="N$48" class="0">
<segment>
<pinref part="E2" gate="A" pin="A&gt;B_O"/>
<pinref part="E3" gate="A" pin="A&gt;B_I"/>
<wire x1="111.76" y1="106.68" x2="132.08" y2="106.68" width="0.1524" layer="91"/>
</segment>
</net>
</nets>
</sheet>
</sheets>
<errors>
<approved hash="113,1,124.356,92.606,FRAME1,,,,,"/>
<approved hash="113,1,77.089,119.38,U$1,,,,,"/>
</errors>
</schematic>
</drawing>
</eagle>
